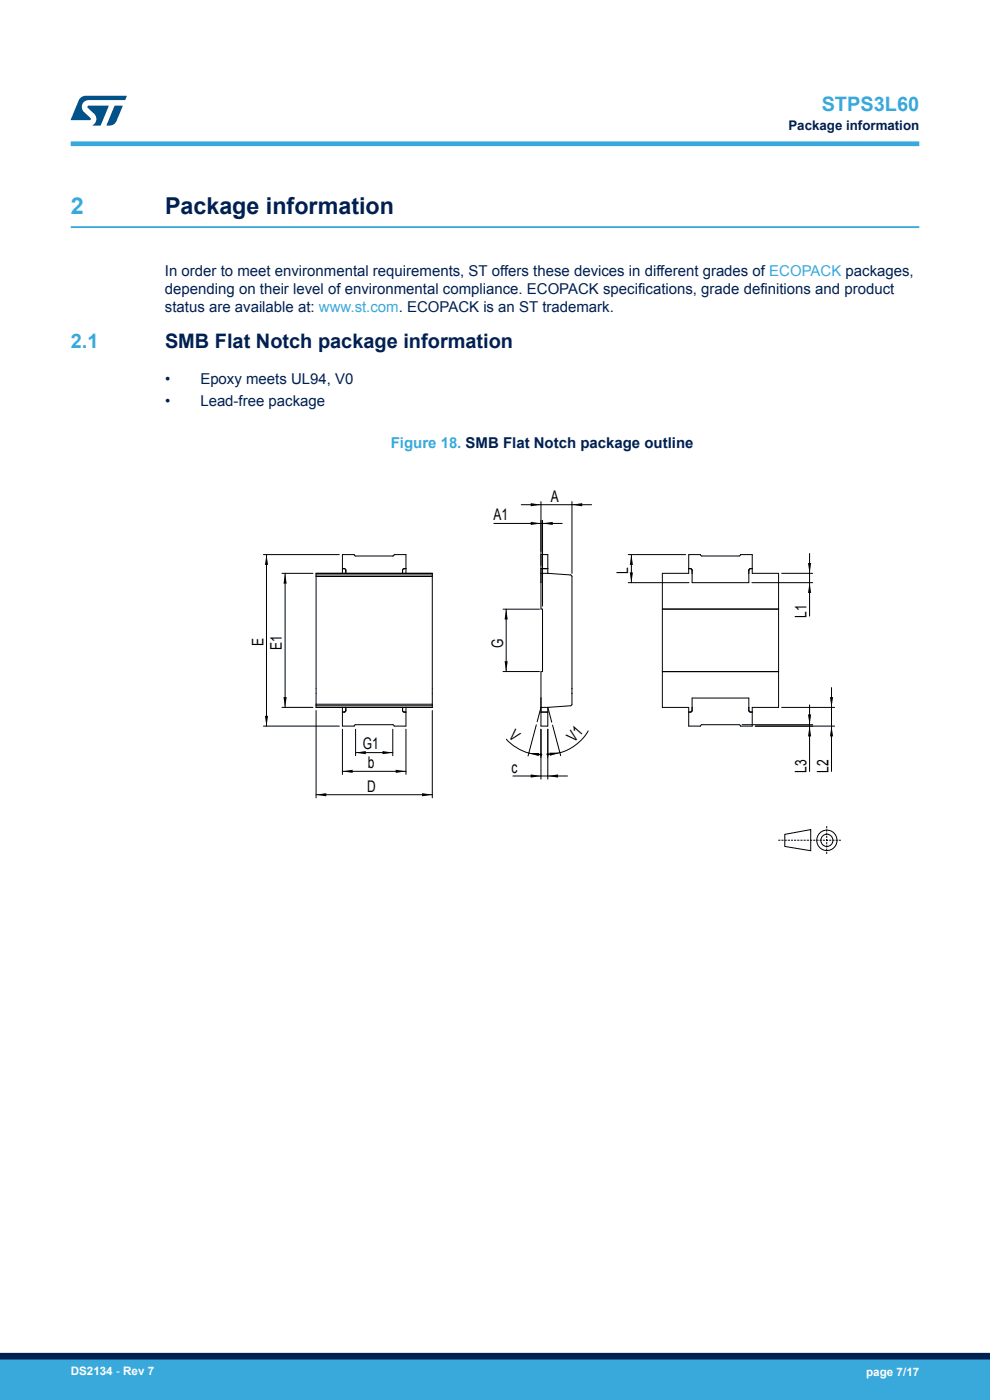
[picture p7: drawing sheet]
<svg xmlns="http://www.w3.org/2000/svg" width="210mm" height="297mm" viewBox="0 0 210 297" stroke-linecap="round" stroke-linejoin="round" font-family="sans-serif">
<path d="M15 48.2h180" fill="none" stroke="#39a9dc" stroke-width=".4"/>
<g fill="none" stroke="#000" stroke-width=".21">
<path d="M55.9 117.7h16.1M56.5 117.7v36.3M104.8 111h14.5M110.6 107.1h14.9M114.7 117.7h1.5v3.9M114.7 106.4l.1 22.8h.3v13.3h-.3l-.1 11.5h1.5v-3.9M115.1 110.4v18.2M121.3 106.4v15.2M133.3 117.7h12.1M133.9 117.7v5.9M171.7 117.4v13.3M59.8 121.6h6.6"/>
<path d="M60.5 121.6v28.5M67 122.3h24.7M67 121.6h24.7v28.5h-24.7zM67 122h24.7M72.6 121.6v-3.9h2.5l.3 .3h7.9l.3-.3h2.5v3.9M72.6 120.6l.7 .2 .1 .8M86.1 120.6l-.7 .2v.8M106.7 129.2h7.7M107.4 129.2v13.3M114.7 120.6h1.5M114.7 123.6h.1M114.8 121.6h1.4"/>
<path d="M116.2 121.6l4.8 .4 .3 .3v27.1l-.3 .3-4.8 .4M133.3 123.6h12.9M140.5 121.6h5.6v-3.9h2.5l.3 .3h7.9l.3-.3h2.5v3.9h5.6v28.5h-5.6v3.9h-2.5l-.3-.3h-7.9l-.3 .3h-2.5v-3.9h-5.6zM140.5 129.2h24.7M146.1 120.6l.7 .2v2.8h12v-2.6l.2-.3 .6-.1M146.8 121.6h.1M158.8 121.6h.1M159.5 123.6h12.9M165.8 121.6h6.6M55.9 154h16.1M59.8 150.1h6.6M67 150.7v18.6"/>
<path d="M67 149.4h24.7M67 149.7h24.7M72.6 150.1v3.9h2.5l.3-.3h7.9l.3 .3h2.5v-3.9M72.6 154.7v9.6M72.6 151.1h.4M73.4 150.1v.6M73.4 150.7l-.4 .4M75.4 154.7v5.6M75.4 159.7h7.9M83.3 154.7v5.6M85.4 150.1v.8l.7 .2M86.1 154.7v9.6"/>
<path d="M91.7 150.7v18.6M106.7 142.5h7.7M107.4 156.8a9.8 9.8 0 0 0 7.3 3.3M113.8 153.8l-1.8 6.6M114.7 151.1h1.5M114.7 154.7v10.6M114.7 148.1h.1M114.8 150.1h1.4M116.2 154.7v10.6M116.9 159.9l-.4 .1M117.2 153.8l1.7 6.5M118.8 159.7l-2.6 .3"/>
<path d="M121.3 147.1h.1M121.3 146.1h.1M124.8 155.1a9.9 9.9 0 0 1-6 4.6M140.5 142.5h24.7M146.1 151.1h.4M146.8 150.7l-.3 .4M146.8 150.1h.1M146.8 150.7v-2.6h12v2.6l.2 .3 .6 .1M157.4 153.7h15M158.8 150.1h.1M160.2 154h16.8M165.8 150.1h11.2"/>
<path d="M171.7 149.5v14.2M176.4 145.9v17.8M67 168.6h24.7M72.6 163.6h13.5M108.8 164.6h11.6M114.1 160h.3"/>
<circle cx="114.7" cy="160.1" r=".17"/>
<circle cx="116.2" cy="160" r=".17"/>
</g>
<g fill="#000">
<path d="M56.5 117.7l.4 2.1h-.7zM112.6 106.7l2.1 .4-2.1 .3zM112.6 110.7l2.2 .3-2.2 .4zM115.1 111l2.2-.3v.7zM121.3 107.1l2.2-.4v.7zM133.9 117.7l.4 2.1h-.7zM60.5 121.6l.3 2.2h-.7zM107.4 129.2l.3 2.2h-.7zM133.6 121.4h.7l-.4 2.2zM171.4 119.4h.7l-.4 2.2zM171.7 123.6l.4 2.2h-.7zM56.2 151.9h.7l-.4 2.1z"/>
<path d="M60.1 147.9h.7l-.3 2.2zM75.4 159.7l2.2-.4v.7zM81.1 159.3l2.2 .4-2.2 .3zM107 140.3h.7l-.3 2.2zM112.2 159.7h2.2l-.1 .7zM116.6 159.7h2.2l-2.1 .6zM171.4 151.6h.7l-.4 2.1zM171.7 154l.4 2.2h-.7zM176.4 154l.3 2.2h-.7zM176 147.9h.7l-.3 2.2zM67 168.6l2.2-.3v.6zM72.6 163.6l2.2-.3v.7z"/>
<path d="M83.9 163.3l2.2 .3-2.2 .4zM89.5 168.3l2.2 .3-2.2 .3zM112.6 164.3l2.1 .3-2.1 .4zM116.2 164.6l2.2-.3v.7z"/>
</g>
<path d="M114.7 121h.1M114.7 150.7h.1" fill="none" stroke="#808080" stroke-width=".21"/>
<path d="M114.8 150.1l-.9 3M116.2 150.1l.8 3.1" fill="none" stroke="#000" stroke-width=".21" stroke-dasharray="8.4 1.7 1.7 1.7"/>
<g fill="none" stroke="#010101" stroke-width=".21">
<path d="M165.1 178.3h.4M165.8 178.3h.4M166.4 178.3h.5M166.5 177l5.5-1v4.5l-5.5-.9zM167.1 178.3h.5M167.8 178.3h.4M168.4 178.3h.5M169.1 178.3h.5M169.8 178.3h.4M170.5 178.3h.4M171.1 178.3h.5M171.8 178.3h.5"/>
<path d="M172.5 178.3h.5M173.2 178.3h.4M173.9 178.3h.4M174.5 178.3h.5M175.2 178.3h.5M175.4 175.3v.4M175.4 176v.4M175.4 176.6v.5M175.4 177.3v.5M175.4 178v.4M175.4 178.7v.4M175.4 179.3v.5"/>
<path d="M175.9 178.3h.4M176.6 178.3h.4M177.2 178.3h.5M177.9 178.3h.5M175.4 180v.5M175.4 180.7v.5"/>
<circle cx="175.4" cy="178.3" r="1.29"/>
<circle cx="175.4" cy="178.3" r="2.16"/>
</g>
<path d="M15 30.5h180" fill="none" stroke="#39a9dc" stroke-width="1"/>
<g fill="#005288">
<path d="M17.1 20.7l1.1-.4 8.7 .1-.4 .8h-7.6a1.45 1.45 0 0 0-1.4 .9 1.45 1.45 0 0 0 .2 1.6l1.5 1.3v.4l-4.2 .1 1.7-4.2z"/>
<path d="M24.3 22.4l1.7 .1-1.3 3.2a1.6 1.6 0 0 1-1.5 .9l-.6-.1z"/>
<path d="M18.6 22.5h4.5l-1.8 4.1h-1.7a1.54 1.54 0 0 0 .4-2.4l-1.4-1.3z"/>
</g>
<g fill="#39a9dc">
<path d="M0 288.4h210v8.6h-210z" fill-rule="evenodd"/>
<path d="M-.1 288.4h210.2v4.4h-210.2z" fill-rule="evenodd"/>
</g>
<path d="M0 287.7h210" fill="none" stroke="#002052" stroke-width="1.4"/>
<text font-size="4.9" fill="#39a9dc" x="15" y="45.4">2</text>
<text font-size="4.9" fill="#002052" x="35" y="45.4">Package information</text>
<g font-size="4.2" fill="#39a9dc">
<text x="174.3" y="23.5">STPS3L60</text>
<text x="15" y="73.8">2.1</text>
</g>
<text font-size="4.2" fill="#002052" x="35" y="73.8">SMB Flat Notch package information</text>
<g font-size="3.4">
<text x="116.8" y="106.4">A</text>
<text x="104.7" y="110.4">A1</text>
<text x="133.3" y="121.7" transform="rotate(-90 133.3 121.7)">L</text>
<text x="171.1" y="131" transform="rotate(-90 171.1 131)">L1</text>
<text x="55.9" y="137" transform="rotate(-90 55.9 137)">E</text>
<text x="59.8" y="137.9" transform="rotate(-90 59.8 137.9)">E1</text>
<text x="106.7" y="137.4" transform="rotate(-90 106.7 137.4)">G</text>
<text x="76.9" y="159">G1</text>
<text x="107.7" y="156.3" transform="rotate(42 107.7 156.3)">V</text>
<text x="121.8" y="157.7" transform="rotate(-49 121.8 157.7)">V1</text>
<text x="77.9" y="167.9">D</text>
<text x="78" y="163">b</text>
<text x="108.5" y="164">c</text>
<text x="171.1" y="164" transform="rotate(-90 171.1 164)">L3</text>
<text x="175.7" y="164" transform="rotate(-90 175.7 164)">L2</text>
</g>
<g font-size="3.2" fill="#002052">
<text x="35" y="58.6">In order to meet environmental requirements, ST offers these devices in different grades of ECOPACK packages,</text>
<text x="35" y="62.4">depending on their level of environmental compliance. ECOPACK specifications, grade definitions and product</text>
<text x="35" y="66.2">status are available at: www.st.com. ECOPACK is an ST trademark.</text>
<text x="35" y="81.5">•</text>
<text x="42.5" y="81.5">Epoxy meets UL94, V0</text>
<text x="35" y="86.2">•</text>
<text x="42.5" y="86.2">Lead-free package</text>
</g>
<text font-size="3.2" fill="#39a9dc" x="82.9" y="95">Figure 18. SMB Flat Notch package outline</text>
<text font-size="2.8" fill="#002052" x="167.2" y="27.5">Package information</text>
<g font-size="2.5" fill="#fff">
<text x="15" y="291.6">DS2134 - Rev 7</text>
<text x="183.7" y="291.9">page 7/17</text>
</g>
</svg>
